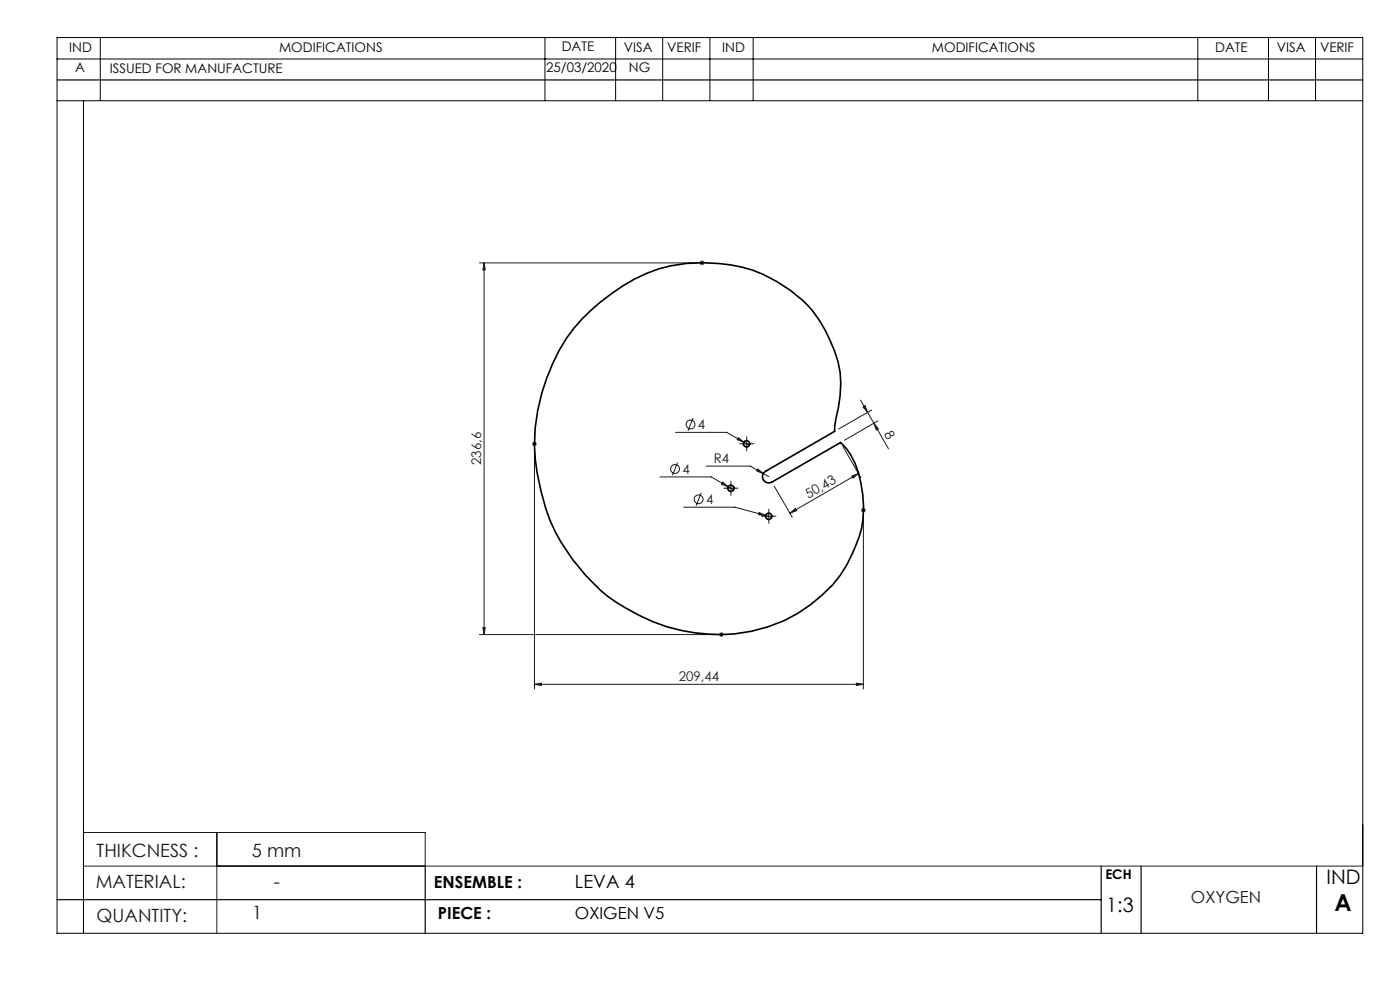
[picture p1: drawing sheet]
<svg xmlns="http://www.w3.org/2000/svg" width="297mm" height="210mm" viewBox="0 0 297 210" stroke-linecap="round" stroke-linejoin="round" font-family="sans-serif">
<g fill="none" stroke="#191924" stroke-width=".21">
<path d="M101.7 55.8h46.2M102.7 55.8v78.8M102.7 55.8l.2 1.4h-.5zM148.4 55.8h1M148.6 55.4l.7 .7M148.9 55.2v1.1M149.3 55.4l-.7 .7M112.9 94.1h1M113 93.8l.7 .7M113.4 95.1v51M113.4 93.7v.9M113.7 93.8l-.7 .7"/>
<path d="M143.3 91.7h10.9l3.6 2.1M143.7 98.1l-1 2.7M147 88.7l-1.1 2.7M149.8 98.9h9.4l2.7 1.6M156.6 92.8l1.2 1-1.4-.5zM157.6 94.1h1.6M157.8 93.8l1.2 .7M158.4 93.3v1.7M160.8 99.5l1.1 1-1.4-.6zM178.8 94.7l3.8 6.6M182.6 84.9l1.4 2.6M183.1 86.3l.4-.3 .5 1.5z"/>
<path d="M184 87.5l1.4 2.3M184.9 87l-7 4M185.4 89.8l3.1 5.4M185.4 89.8l.9 1.2-.4 .2zM186.2 89.3l-7 4.1M140 101.2h10.9l3.6 2M145 107.6h10.9l6.6 1.8M148.8 104.6l-1.1 2.7M153.3 102.3l1.2 .9-1.5-.5zM154.2 103.6h1.7M154.5 103.2l1.1 .7M155 102.8v1.6"/>
<path d="M161 108.7l1.5 .7-1.6-.2zM161.9 100.5l1.2 .6M162.2 109.5h1.7M162.5 109.4l1.2 .3M163.1 108.7v1.6M164.3 103.1l3.8 6.6M167.6 108.9l1.1-1 .3 .4zM180.7 101l1.4-.5-1.2 .9zM182.1 100.5l-14.5 8.4M182.7 108.2h1M182.8 107.9l.7 .7M183.2 109.2v36.9"/>
<path d="M183.2 107.7v1M183.5 107.9l-.7 .7M101.7 134.6h50.3M102.4 133.1h.5l-.2 1.5zM152.5 134.6h1M152.7 134.3l.7 .7M153 134.1v1M153.4 134.3l-.7 .7M113.4 145.2h69.8M113.4 145.2l1.5-.3v.5zM181.7 144.9l1.5 .3-1.5 .2zM17.7 176.6h72.5v7.1"/>
<path d="M46 176.6v21.4M17.7 183.7h271.4"/>
<circle cx="143.2" cy="99.5" r=".95"/>
<circle cx="146.5" cy="90" r=".94"/>
<circle cx="148.2" cy="105.9" r=".94"/>
</g>
<path d="M157.6 94.1h-.7M158.4 93.3v-.7M158.4 95v.6M159.2 94.1h.7M154.2 103.6h-.6M155.1 102.7v-.6M155.1 104.4v.7M155.9 103.6h.7M162.3 109.5h-.7M163.1 108.7v-.7M163.1 110.3v.7M163.9 109.5h.7" fill="none" stroke="#191924" stroke-width=".21" stroke-dasharray="15.2 1.3 1.3 1.3"/>
<g fill="none" stroke="#000" stroke-width=".21">
<path d="M12.1 12.5h277M12.1 8h277v190h-277zM21.3 8v13.3M115.6 8v13.3M130.6 8v13.3M140.6 8v13.3M150.6 8v13.3M159.8 8v13.3M254.1 8v13.3M269.1 8v13.3M279.1 8v13.3M12.1 21.4h277"/>
<path d="M17.7 21.4v176.6"/>
</g>
<path d="M12.1 17h277M12.1 190.8h221.5M90.2 183.7v14.3M233.6 183.7v14.3M242.1 183.7v14.3M279.3 183.7v14.3" fill="none" stroke="#000" stroke-width=".25"/>
<g fill="#191924">
<path d="M113.4 145.2l1.5-.3v.5zM181.7 144.9l1.5 .3-1.5 .2z"/>
<path d="M102.7 55.8l.2 1.4h-.5zM102.4 133.1h.5l-.2 1.5z"/>
<path d="M156.6 92.8l-.2 .5 1.4 .5zM153.3 102.3l-.3 .4 1.5 .5zM161 108.7l-.1 .5 1.6 .2zM160.8 99.5l-.3 .4 1.4 .6z"/>
<path d="M180.7 101l1.4-.5-1.2 .9zM167.6 108.9l1.1-1 .3 .4z"/>
<path d="M183.1 86.3l.4-.3 .5 1.5zM185.4 89.8l.9 1.2-.4 .2z"/>
</g>
<g fill="none" stroke="#000" stroke-width=".35">
<path d="M123.5 67.6a45.6 45.6 0 0 1 13.8-9.6 33.5 33.5 0 0 1 24.5 .2 26.6 26.6 0 0 1 13.3 11.9 25.4 25.4 0 0 1 3.3 11.2 43.1 43.1 0 0 1-1.3 8.9v1.3l-14.7 8.5a1.33 1.33 0 0 0-.5 1.8 1.33 1.33 0 0 0 1.9 .5l14.5-8.4a14.3 14.3 0 0 1 4.3 8.4 21.6 21.6 0 0 1-1.8 15.2 25.1 25.1 0 0 1-8.9 10.8 33.1 33.1 0 0 1-27.4 5.4 41.8 41.8 0 0 1-17.2-8.5 40.2 40.2 0 0 1-13.4-24.9 40.5 40.5 0 0 1 7.9-30.7z"/>
<circle cx="158.4" cy="94.1" r=".67"/>
<circle cx="155.1" cy="103.6" r=".67"/>
<circle cx="163.1" cy="109.5" r=".67"/>
</g>
<text font-size="4.9" x="283.1" y="193.3">A</text>
<g font-size="4.2">
<text x="281.4" y="187.6">IND</text>
<text x="234.7" y="193.4">1:3</text>
</g>
<g font-size="3.9" fill="#191924">
<text x="20.5" y="181.8">THIKCNESS :</text>
<text x="53.5" y="181.8">5 mm</text>
<text x="20.3" y="188.3">MATERIAL:</text>
<text x="58.1" y="188.4">-</text>
<text x="20.5" y="195.5">QUANTITY:</text>
<text x="53.5" y="195">1</text>
</g>
<text font-size="3.9" x="122" y="188.4">LEVA 4</text>
<g font-size="3.5">
<text x="92.1" y="188.4">ENSEMBLE :</text>
<text x="92.9" y="195">PIECE :</text>
<text x="122" y="195">OXIGEN V5</text>
</g>
<text font-size="3.5" fill="#191924" x="252.7" y="191.5">OXYGEN</text>
<g font-size="2.8">
<text x="14.7" y="11">IND</text>
<text x="59.2" y="11">MODIFICATIONS</text>
<text x="119.2" y="10.9">DATE</text>
<text x="132.4" y="11">VISA</text>
<text x="141.5" y="11">VERIF</text>
<text x="153.2" y="11">IND</text>
<text x="197.7" y="11">MODIFICATIONS</text>
<text x="257.8" y="11">DATE</text>
<text x="270.8" y="11">VISA</text>
<text x="280" y="11.1">VERIF</text>
<text x="16" y="15.3">A</text>
<text x="23.3" y="15.5">ISSUED FOR MANUFACTURE</text>
<text x="115.9" y="15.3">25/03/2020</text>
<text x="133.4" y="15.3">NG</text>
<text x="234.5" y="186.5">ECH</text>
</g>
<g font-size="2.8" fill="#191924">
<text x="148.1" y="91.1">4</text>
<text x="187.5" y="92.2" transform="rotate(60 187.5 92.2)">8</text>
<text x="102.1" y="98.7" transform="rotate(-90 102.1 98.7)">236,6</text>
<text x="144.8" y="100.5">4</text>
<text x="151.4" y="98.3">R4</text>
<text x="149.8" y="107">4</text>
<text x="171.5" y="105.9" transform="rotate(-30 171.5 105.9)">50,43</text>
<text x="144" y="144.5">209,44</text>
</g>
</svg>
